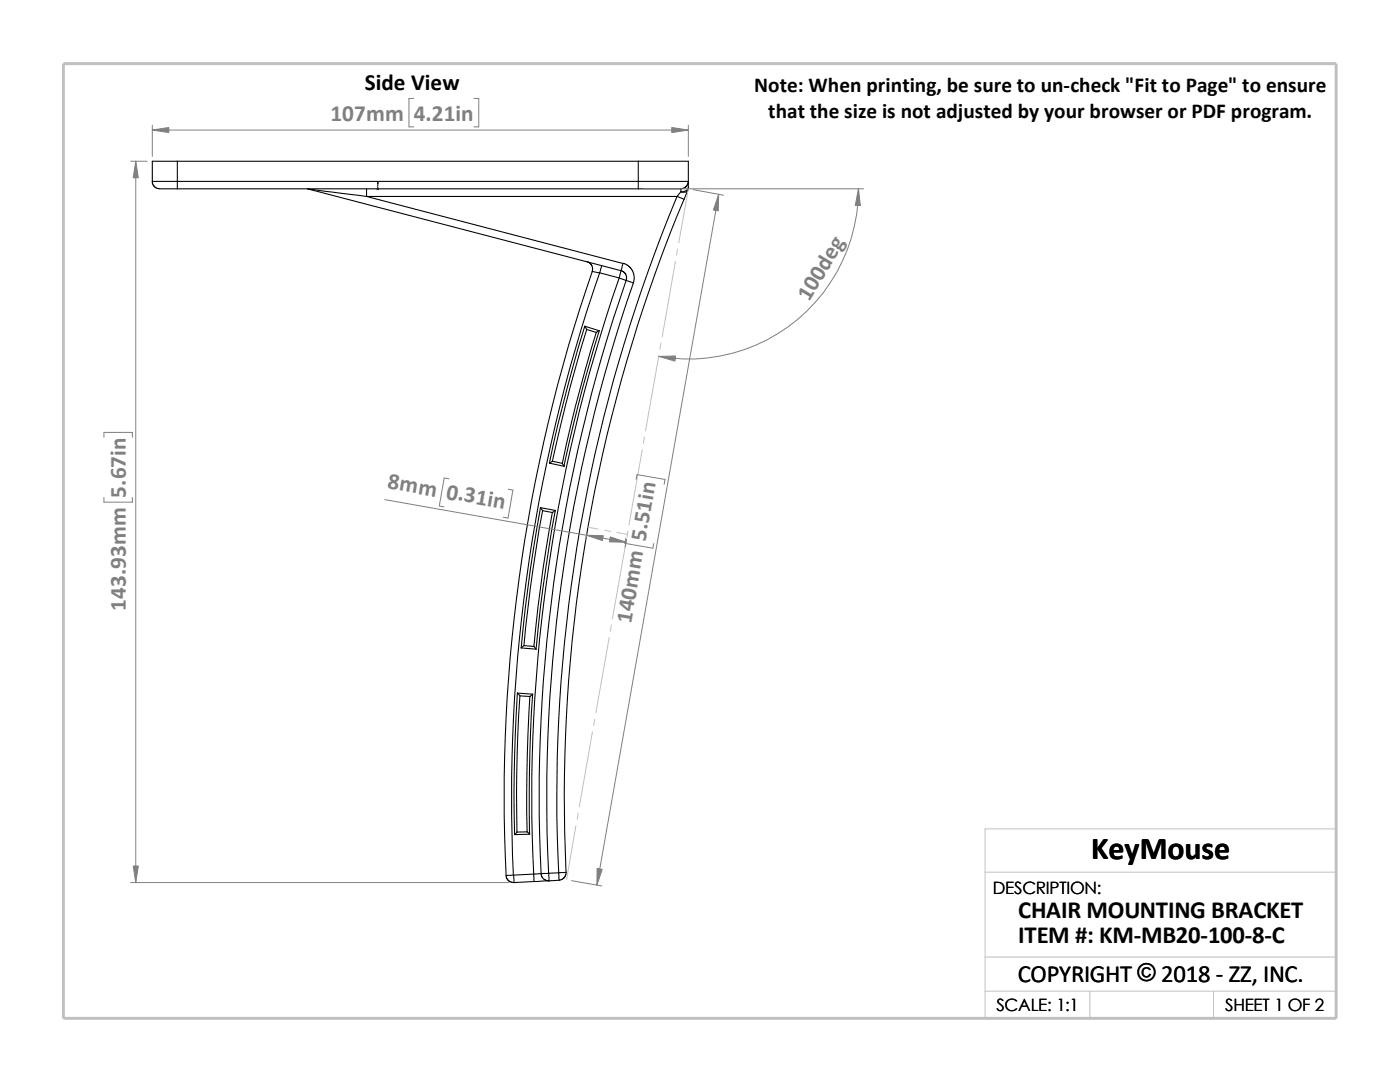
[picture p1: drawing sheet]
<svg xmlns="http://www.w3.org/2000/svg" width="279mm" height="216mm" viewBox="0 0 279 216" stroke-linecap="round" stroke-linejoin="round" font-family="sans-serif">
<g fill="none" stroke="#c0c0c0" stroke-width=".2">
<path d="M137.4 37.7l-1.9 10.7M134.8 52.2l-2.6 15M135.2 49.7l-.2 1.2M131.5 71l-2.7 15M131.9 68.5l-.2 1.2M128.2 89.7l-2.7 15M128.6 87.2l-.2 1.3M117.3 105.2l2.1 .4M120.6 105.8l1.3 .2M123.1 106.3l2.1 .3M124.9 108.5l-2.7 15M125.3 106l-.2 1.2"/>
<path d="M121.6 127.2l-2.7 15M122 124.7l-.2 1.3M118.2 146l-2.6 15M118.7 143.5l-.2 1.2M114.9 164.8l-1.8 10.7M115.4 162.3l-.2 1.2M196.6 174h70.1M196.6 191h70.1M196.6 197.8h70.1M217.5 197.8v5.4M242.2 197.8v5.4M26.8 203.2h239.9v-37.8h-70.1v37.8"/>
</g>
<path d="M12.7 12.7h254v190.5h-254z" fill="none" stroke="#c0c0c0" stroke-width=".59"/>
<g fill="none" stroke="#000" stroke-width=".21">
<path d="M30.4 36.2h5M30.4 36.2v.3l.3 .6 .8 .5 3.9 .1M35.4 36.2v1.5M35.4 32.2h-5v4M35.4 32.2v4M35.4 36.2h92M35.4 32.2h92M35.4 37.7h92M61.3 37.7l.4 .1M61.7 37.8l62.3 16.2M61.7 37.8l11.5 1.4M73.2 39.2l51.1 13.4-.3 1.4"/>
<path d="M73.2 39.2h61.9M73.2 37.7v1.5M127.4 37.7h8.5M127.4 32.2v4M127.4 36.2v1.5M127.4 36.2h10M127.4 32.2h10v4M135.1 39.2l1.4 .6M135.1 39.2a311.6 311.6 0 0 0-23.6 135M135.9 37.7v.6M135.9 38.3l-.8 .9M136.5 39.8a309.4 309.4 0 0 0-23.5 134.2"/>
<path d="M137.2 38l-.7 1.8M137.2 38a.99 .99 0 0 1-1.3 .3M137.4 36.2l-.4 .9-.4 .4-.7 .2M137.4 37.4a1.27 1.27 0 0 1-1.5 .9M137.4 36.2v1.2M137.4 37.4l-.2 .6M117.1 52.2l.6 .3 .4 .5 .2 .6-.1 .6M118.2 54.2l1.5 .2M118.2 54.2a321.4 321.4 0 0 0-17.2 120.5M119.7 54.4a321.3 321.3 0 0 0-17.3 120.2M119.7 54.4l3.9 1.1M120.1 53l-.4 1.4"/>
<path d="M123.6 55.5a316.8 316.8 0 0 0-17.1 118.9M123.6 55.5l1.4 .5M124 54l.3 .1 .5 .6 .3 .6-.1 .7M124 54l-.4 1.5M124.3 52.5l1 .5 .8 .8 .5 1.4-.2 1.3M125 56l1.4 .5M125 56a313.7 313.7 0 0 0-17 118.3M126.4 56.5a313.2 313.2 0 0 0-16.9 117.7M116.7 65.1a316.8 316.8 0 0 0-7.1 27.3M117.1 65.7l-3.3 11.3-3.6 15M117.1 65.7l-.3-.6 2.8 .9M117.1 65.7l1.9 .6"/>
<path d="M119 66.3l-4.1 14.7-2.7 11.5M119.6 66l-.6 .3M119.6 66a297.2 297.2 0 0 0-7 27M109.6 92.4l3 .6-.4-.5M110.2 92l-.6 .4M110.2 92l2 .5M107.9 101.3a305.1 305.1 0 0 0-3.9 28M108.3 101.9l-.7 3.8-1.8 11.7-1.2 11.4M110.2 102.2l-1.8 11.3-1 7.7-.8 7.8M110.8 101.9l-.5 .4-2-.4M110.8 101.9l-2.9-.6 .4 .6M110.8 101.9a309.3 309.3 0 0 0-3.8 27.6"/>
<path d="M103.3 138.3a322.3 322.3 0 0 0-.6 28.2M103.8 138.9l-.6 11.7-.1 7.9 .1 7.5M104.6 128.8l-.6 .5M104.6 128.8l2 .2M105.7 138.9l-.5 15.4v11.7M106.3 138.5l-.5 .5-2-.1M106.3 138.5l-3-.2 .5 .6M106.3 138.5a315.2 315.2 0 0 0-.6 27.9M106.6 129l.4 .5-3-.2M101 174.7l.1 .6 .5 .5 1 .3M102.5 174.6l.1 1.5M102.5 174.6l-1.5 .1"/>
<path d="M105.2 166l.5 .5h-3M105.2 166h-2l-.5 .5M106.5 174.4l.1 1.5M106.5 174.4l-4 .2M106.6 175.9l-4 .2M108 174.3l.2 .7 .4 .5 1 .3M108 174.3l-1.5 .1M109.5 174.2l-1.5 .1M109.5 174.2l.1 1.6M109.6 175.8l-3 .1M111.5 174.2h-2M111.5 174.2l1.5-.1-.3 .9-.5 .5-.6 .1"/>
<path d="M111.5 174.2l.1 1.4M111.6 175.6l-2 .2"/>
</g>
<path d="M75.4 36.3l.1 .4h-.2z" fill="#00f" stroke="#00f" stroke-width=".2"/>
<path d="M75.3 37.7h.3M75.3 37.5l.3 .3M75.4 37.7h.1M75.4 36.3v1.5M75.5 37.5l-.3 .3" fill="none" stroke="#00f" stroke-width=".2"/>
<g fill="none" stroke="#808080" stroke-width=".2">
<path d="M82.6 19.6h-1v5.7h1M94.6 19.6h.9v5.7h-.9M26.1 32.2h3.3M27.1 32.2v143.9M30.4 26h107M30.4 25v6.2M128.4 37.7h43.9M137.4 25v6.2M138.3 37.8l6.1 1.1M143.4 38.8l-24.3 137.8M171.3 37.7a33.9 33.9 0 0 1-39.8 33.4M20.7 87.2v-.9h5.7v.9"/>
<path d="M20.7 99.3v.9h5.7v-.9M76.8 99.7l48.2 8.5M89.6 95.5l-1-.1-.9 5.6 .9 .1M101.4 97.6l1 .2-1 5.6-1-.2M127 95.6l.1-.9 5.6 1-.2 .9M117.2 106.2l-.3 1.6M124.9 107.4l-.2 1 5.6 1 .2-.9M125.1 107.6l-.3 1.6M26.1 176.1h75.5M114 175.7l6.1 1.1"/>
</g>
<g fill="#808080" stroke="#808080" stroke-width=".2">
<path d="M143.4 38.8l-.1 3.3-.9-.2z"/>
<path d="M119.2 173.3l1 .2-1.1 3.1z"/>
<path d="M121.8 107.1l3.2 1.1-3.4-.1z"/>
<path d="M117.1 106.8l3.3 .1-.2 1z"/>
<path d="M131.5 71.1l3.3-.1-.1 1.1z"/>
<path d="M171.3 37.7l.4 3.3h-1z"/>
<path d="M30.4 26l3.3-.6v1.1z"/>
<path d="M134.1 25.4l3.3 .6-3.3 .5z"/>
<path d="M27.1 32.2l.5 3.3h-1z"/>
<path d="M26.6 172.8h1l-.5 3.3z"/>
</g>
<text font-size="6.4" x="217.8" y="171.4">KeyMouse</text>
<g font-size="4.9">
<text x="203.2" y="183.2">CHAIR MOUNTING BRACKET</text>
<text x="203.2" y="188.1">ITEM #: KM-MB20-100-8-C</text>
<text x="203.1" y="195.9">COPYRIGHT © 2018 - ZZ, INC.</text>
<text x="227" y="195.8">©</text>
</g>
<text font-size="4.6" x="72.8" y="18">Side View</text>
<g font-size="4.6" fill="#808080">
<text x="66" y="24.1">107mm</text>
<text x="82.6" y="24.1">4.21in</text>
<text x="161.5" y="60.3" transform="rotate(-59 161.5 60.3)">100deg</text>
<text x="25.1" y="99.3" transform="rotate(-90 25.1 99.3)">5.67in</text>
<text x="77.2" y="97.4" transform="rotate(10 77.2 97.4)">8mm 0.31in</text>
<text x="25.1" y="121.9" transform="rotate(-90 25.1 121.9)">143.93mm</text>
<text x="125.9" y="124.5" transform="rotate(-80 125.9 124.5)">140mm 5.51in</text>
</g>
<g font-size="4.2">
<text x="150.5" y="18.4">Note: When printing, be sure to un-check &quot;Fit to Page&quot; to ensure</text>
<text x="153.3" y="23.6">that the size is not adjusted by your browser or PDF program.</text>
</g>
<g font-size="3.4">
<text x="198.2" y="178.5">DESCRIPTION:</text>
<text x="198.8" y="201.7">SCALE: 1:1</text>
<text x="244.5" y="201.7">SHEET 1 OF 2</text>
</g>
</svg>
